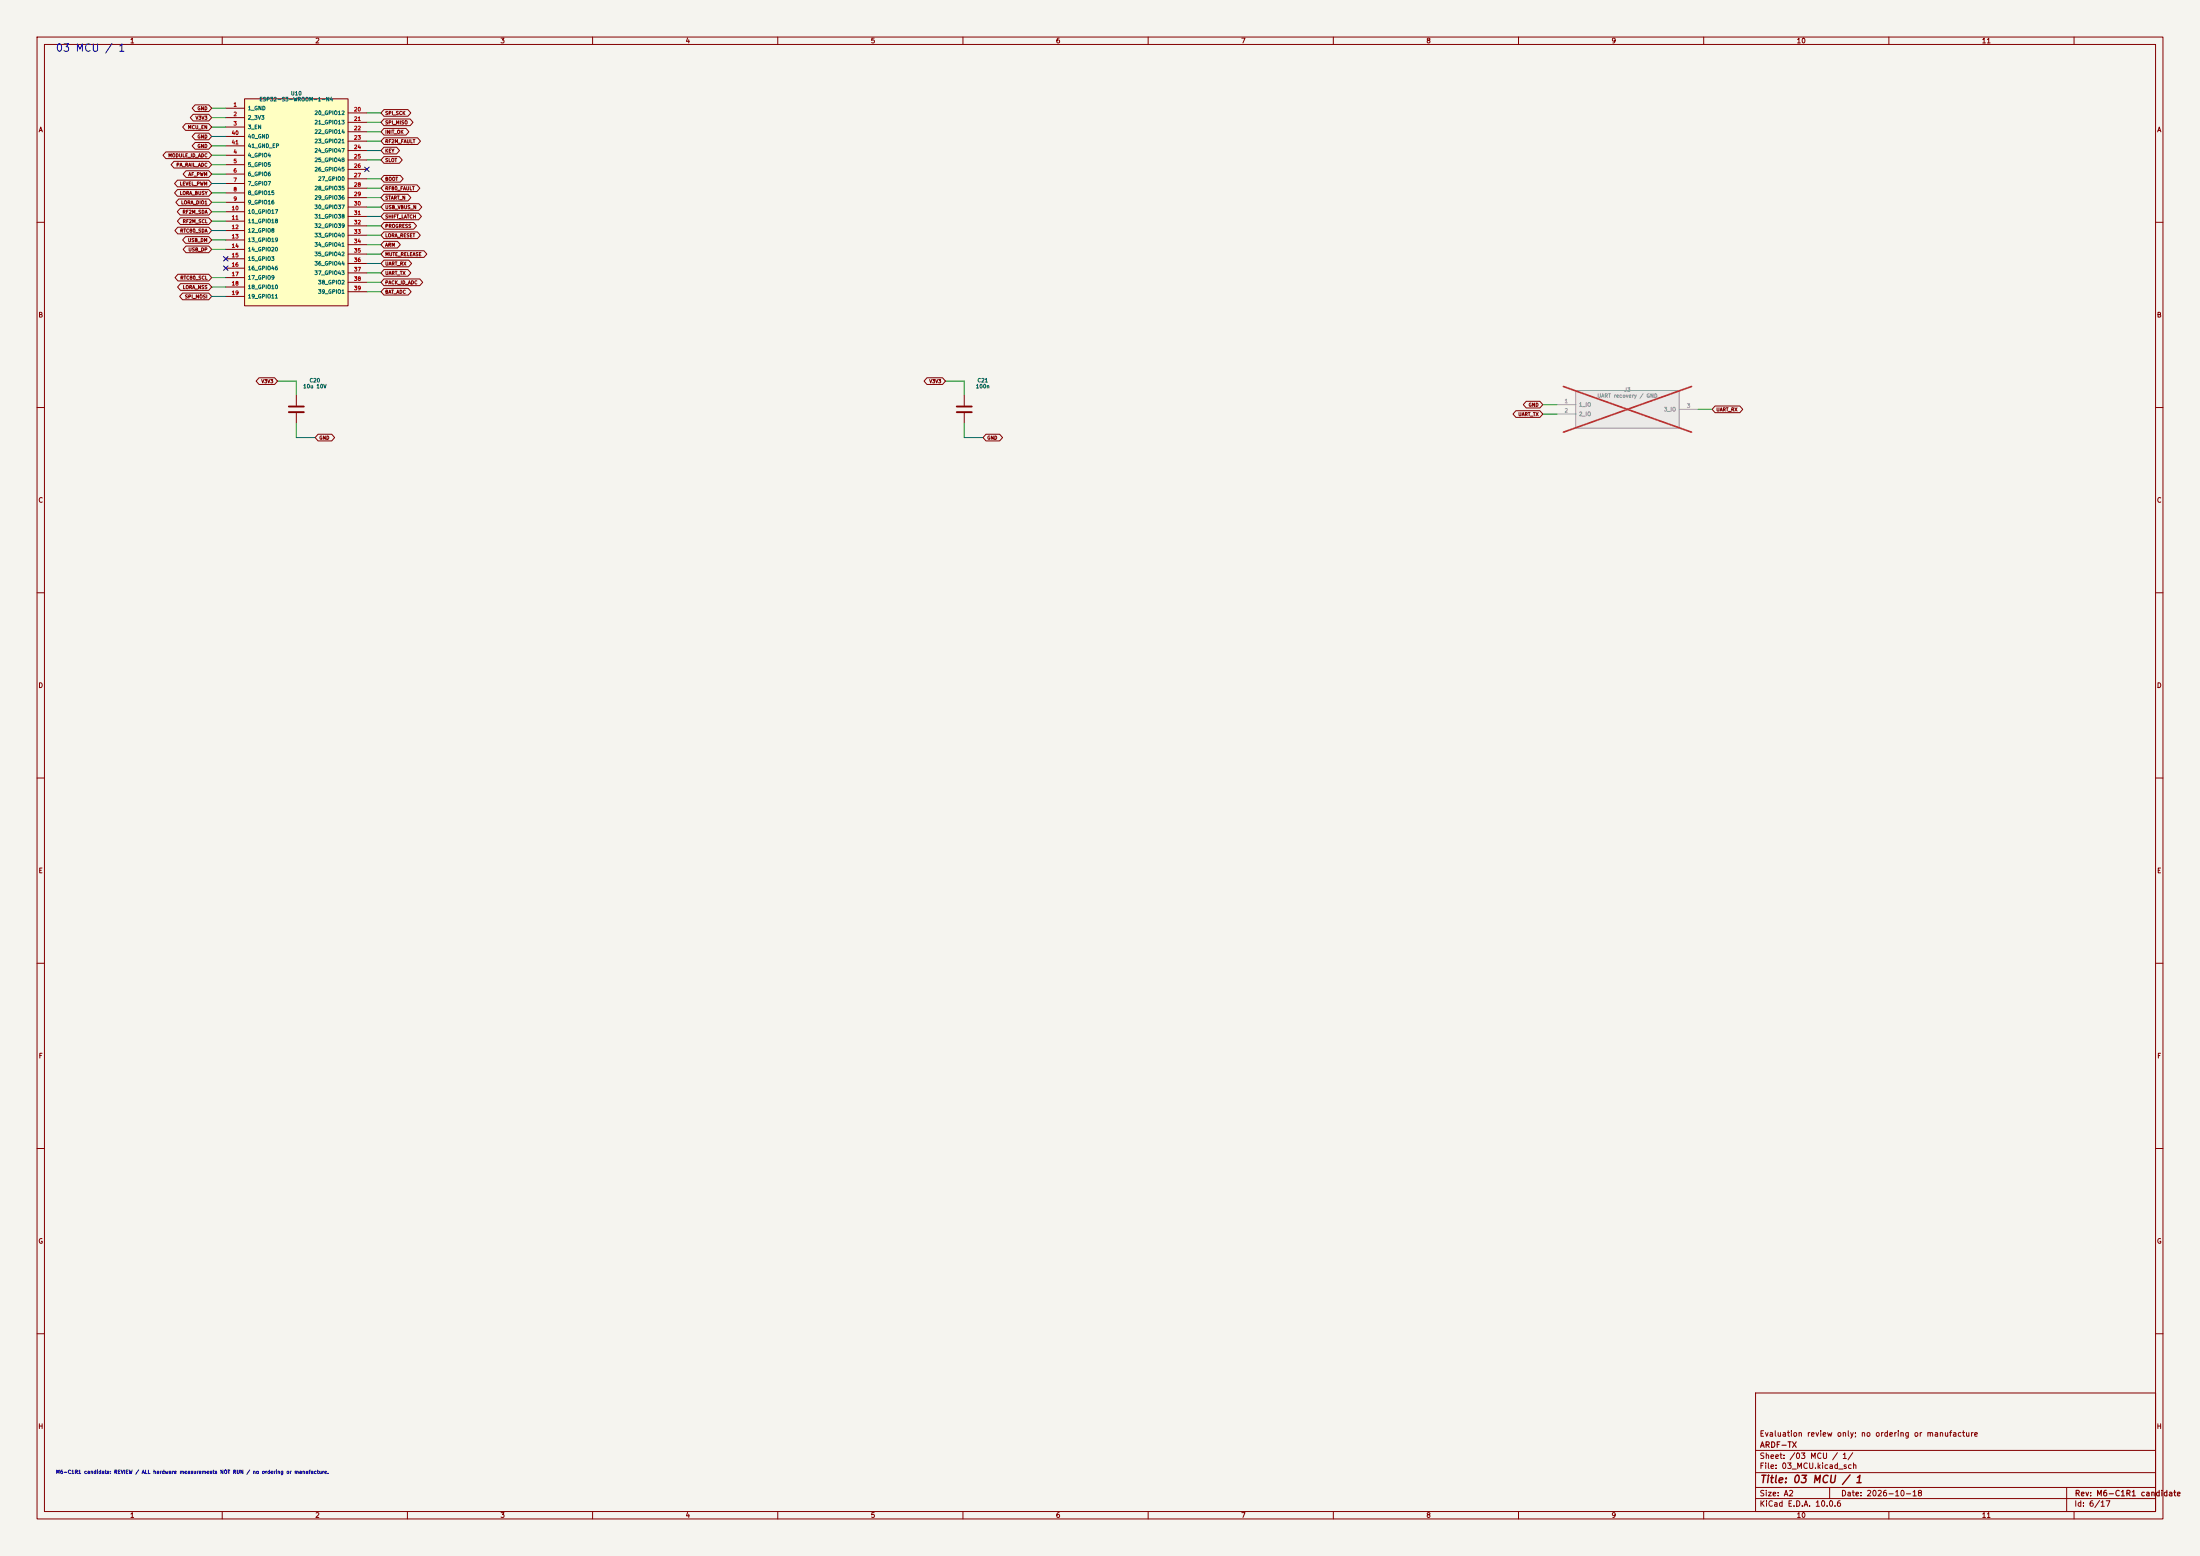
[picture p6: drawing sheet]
(kicad_sch (version 20250114) (generator "eeschema") (generator_version "10.0") (paper "A2") (title_block (title "03 MCU / 1") (date "2026-10-18") (rev "M6-C1R1 candidate") (company "ARDF-TX") (comment 1 "Evaluation review only; no ordering or manufacture")) (lib_symbols (symbol "ARDF_CTL:C" (pin_numbers (hide yes)) (pin_names (offset 0.254)) (exclude_from_sim no) (in_bom yes) (on_board yes) (in_pos_files yes) (duplicate_pin_numbers_are_jumpers no) (property "Reference" "C" (at 0.635 2.54 0) (show_name no) (do_not_autoplace no) (effects (font (size 1.27 1.27)) (justify left))) (property "Value" "C" (at 0.635 -2.54 0) (show_name no) (do_not_autoplace no) (effects (font (size 1.27 1.27)) (justify left))) (property "Footprint" "" (at 0.9652 -3.81 0) (show_name no) (do_not_autoplace no) (hide yes) (effects (font (size 1.27 1.27)))) (property "Datasheet" "" (at 0 0 0) (show_name no) (do_not_autoplace no) (hide yes) (effects (font (size 1.27 1.27)))) (property "Description" "Unpolarized capacitor" (at 0 0 0) (show_name no) (do_not_autoplace no) (hide yes) (effects (font (size 1.27 1.27)))) (property "ki_keywords" "cap capacitor" (at 0 0 0) (show_name no) (do_not_autoplace no) (hide yes) (effects (font (size 1.27 1.27)))) (property "ki_fp_filters" "C_*" (at 0 0 0) (show_name no) (do_not_autoplace no) (hide yes) (effects (font (size 1.27 1.27)))) (symbol "C_0_1" (polyline (pts (xy -2.032 0.762) (xy 2.032 0.762)) (stroke (width 0.508) (type default)) (fill (type none))) (polyline (pts (xy -2.032 -0.762) (xy 2.032 -0.762)) (stroke (width 0.508) (type default)) (fill (type none)))) (symbol "C_1_1" (pin passive line (at 0 3.81 270) (length 2.794) (name "" (effects (font (size 1.27 1.27)))) (number "1" (effects (font (size 1.27 1.27))))) (pin passive line (at 0 -3.81 90) (length 2.794) (name "" (effects (font (size 1.27 1.27)))) (number "2" (effects (font (size 1.27 1.27)))))) (embedded_fonts no)) (symbol "ARDF_CTL:M6_J3" (pin_names (offset 0.762)) (in_bom yes) (on_board yes) (property "Reference" "U" (at 0 7.08 0) (effects (font (size 1.27 1.27)))) (property "Value" "M6_J3" (at 0 -7.08 0) (effects (font (size 1.27 1.27)))) (symbol "M6_J3_0_1" (rectangle (start -13.97 5.08) (end 13.97 -5.08) (stroke (width 0.254) (type default)) (fill (type background)))) (symbol "M6_J3_1_1" (pin passive line (at -19.05 1.27 0) (length 5.08) (name "1_IO" (effects (font (size 1.016 1.016)))) (number "1" (effects (font (size 1.016 1.016))))) (pin passive line (at -19.05 -1.27 0) (length 5.08) (name "2_IO" (effects (font (size 1.016 1.016)))) (number "2" (effects (font (size 1.016 1.016))))) (pin passive line (at 19.05 0.0 180) (length 5.08) (name "3_IO" (effects (font (size 1.016 1.016)))) (number "3" (effects (font (size 1.016 1.016))))))) (symbol "ARDF_CTL:M6_U10" (pin_names (offset 0.762)) (in_bom yes) (on_board yes) (property "Reference" "U" (at 0 29.94 0) (effects (font (size 1.27 1.27)))) (property "Value" "M6_U10" (at 0 -29.94 0) (effects (font (size 1.27 1.27)))) (symbol "M6_U10_0_1" (rectangle (start -13.97 27.94) (end 13.97 -27.94) (stroke (width 0.254) (type default)) (fill (type background)))) (symbol "M6_U10_1_1" (pin power_in line (at -19.05 25.4 0) (length 5.08) (name "1_GND" (effects (font (size 1.016 1.016)))) (number "1" (effects (font (size 1.016 1.016))))) (pin power_in line (at -19.05 22.86 0) (length 5.08) (name "2_3V3" (effects (font (size 1.016 1.016)))) (number "2" (effects (font (size 1.016 1.016))))) (pin input line (at -19.05 20.32 0) (length 5.08) (name "3_EN" (effects (font (size 1.016 1.016)))) (number "3" (effects (font (size 1.016 1.016))))) (pin power_in line (at -19.05 17.779999999999998 0) (length 5.08) (name "40_GND" (effects (font (size 1.016 1.016)))) (number "40" (effects (font (size 1.016 1.016))))) (pin power_in line (at -19.05 15.239999999999998 0) (length 5.08) (name "41_GND_EP" (effects (font (size 1.016 1.016)))) (number "41" (effects (font (size 1.016 1.016))))) (pin bidirectional line (at -19.05 12.7 0) (length 5.08) (name "4_GPIO4" (effects (font (size 1.016 1.016)))) (number "4" (effects (font (size 1.016 1.016))))) (pin bidirectional line (at -19.05 10.159999999999998 0) (length 5.08) (name "5_GPIO5" (effects (font (size 1.016 1.016)))) (number "5" (effects (font (size 1.016 1.016))))) (pin bidirectional line (at -19.05 7.619999999999997 0) (length 5.08) (name "6_GPIO6" (effects (font (size 1.016 1.016)))) (number "6" (effects (font (size 1.016 1.016))))) (pin bidirectional line (at -19.05 5.079999999999998 0) (length 5.08) (name "7_GPIO7" (effects (font (size 1.016 1.016)))) (number "7" (effects (font (size 1.016 1.016))))) (pin bidirectional line (at -19.05 2.539999999999999 0) (length 5.08) (name "8_GPIO15" (effects (font (size 1.016 1.016)))) (number "8" (effects (font (size 1.016 1.016))))) (pin bidirectional line (at -19.05 0.0 0) (length 5.08) (name "9_GPIO16" (effects (font (size 1.016 1.016)))) (number "9" (effects (font (size 1.016 1.016))))) (pin bidirectional line (at -19.05 -2.5400000000000027 0) (length 5.08) (name "10_GPIO17" (effects (font (size 1.016 1.016)))) (number "10" (effects (font (size 1.016 1.016))))) (pin bidirectional line (at -19.05 -5.080000000000002 0) (length 5.08) (name "11_GPIO18" (effects (font (size 1.016 1.016)))) (number "11" (effects (font (size 1.016 1.016))))) (pin bidirectional line (at -19.05 -7.6200000000000045 0) (length 5.08) (name "12_GPIO8" (effects (font (size 1.016 1.016)))) (number "12" (effects (font (size 1.016 1.016))))) (pin bidirectional line (at -19.05 -10.160000000000004 0) (length 5.08) (name "13_GPIO19" (effects (font (size 1.016 1.016)))) (number "13" (effects (font (size 1.016 1.016))))) (pin bidirectional line (at -19.05 -12.700000000000003 0) (length 5.08) (name "14_GPIO20" (effects (font (size 1.016 1.016)))) (number "14" (effects (font (size 1.016 1.016))))) (pin bidirectional line (at -19.05 -15.240000000000002 0) (length 5.08) (name "15_GPIO3" (effects (font (size 1.016 1.016)))) (number "15" (effects (font (size 1.016 1.016))))) (pin bidirectional line (at -19.05 -17.78 0) (length 5.08) (name "16_GPIO46" (effects (font (size 1.016 1.016)))) (number "16" (effects (font (size 1.016 1.016))))) (pin bidirectional line (at -19.05 -20.32 0) (length 5.08) (name "17_GPIO9" (effects (font (size 1.016 1.016)))) (number "17" (effects (font (size 1.016 1.016))))) (pin bidirectional line (at -19.05 -22.86 0) (length 5.08) (name "18_GPIO10" (effects (font (size 1.016 1.016)))) (number "18" (effects (font (size 1.016 1.016))))) (pin bidirectional line (at -19.05 -25.4 0) (length 5.08) (name "19_GPIO11" (effects (font (size 1.016 1.016)))) (number "19" (effects (font (size 1.016 1.016))))) (pin bidirectional line (at 19.05 24.13 180) (length 5.08) (name "20_GPIO12" (effects (font (size 1.016 1.016)))) (number "20" (effects (font (size 1.016 1.016))))) (pin bidirectional line (at 19.05 21.59 180) (length 5.08) (name "21_GPIO13" (effects (font (size 1.016 1.016)))) (number "21" (effects (font (size 1.016 1.016))))) (pin bidirectional line (at 19.05 19.049999999999997 180) (length 5.08) (name "22_GPIO14" (effects (font (size 1.016 1.016)))) (number "22" (effects (font (size 1.016 1.016))))) (pin bidirectional line (at 19.05 16.509999999999998 180) (length 5.08) (name "23_GPIO21" (effects (font (size 1.016 1.016)))) (number "23" (effects (font (size 1.016 1.016))))) (pin bidirectional line (at 19.05 13.969999999999999 180) (length 5.08) (name "24_GPIO47" (effects (font (size 1.016 1.016)))) (number "24" (effects (font (size 1.016 1.016))))) (pin bidirectional line (at 19.05 11.43 180) (length 5.08) (name "25_GPIO48" (effects (font (size 1.016 1.016)))) (number "25" (effects (font (size 1.016 1.016))))) (pin bidirectional line (at 19.05 8.889999999999999 180) (length 5.08) (name "26_GPIO45" (effects (font (size 1.016 1.016)))) (number "26" (effects (font (size 1.016 1.016))))) (pin bidirectional line (at 19.05 6.349999999999998 180) (length 5.08) (name "27_GPIO0" (effects (font (size 1.016 1.016)))) (number "27" (effects (font (size 1.016 1.016))))) (pin bidirectional line (at 19.05 3.8099999999999987 180) (length 5.08) (name "28_GPIO35" (effects (font (size 1.016 1.016)))) (number "28" (effects (font (size 1.016 1.016))))) (pin bidirectional line (at 19.05 1.2699999999999996 180) (length 5.08) (name "29_GPIO36" (effects (font (size 1.016 1.016)))) (number "29" (effects (font (size 1.016 1.016))))) (pin bidirectional line (at 19.05 -1.2699999999999996 180) (length 5.08) (name "30_GPIO37" (effects (font (size 1.016 1.016)))) (number "30" (effects (font (size 1.016 1.016))))) (pin bidirectional line (at 19.05 -3.8100000000000023 180) (length 5.08) (name "31_GPIO38" (effects (font (size 1.016 1.016)))) (number "31" (effects (font (size 1.016 1.016))))) (pin bidirectional line (at 19.05 -6.350000000000001 180) (length 5.08) (name "32_GPIO39" (effects (font (size 1.016 1.016)))) (number "32" (effects (font (size 1.016 1.016))))) (pin bidirectional line (at 19.05 -8.890000000000004 180) (length 5.08) (name "33_GPIO40" (effects (font (size 1.016 1.016)))) (number "33" (effects (font (size 1.016 1.016))))) (pin bidirectional line (at 19.05 -11.430000000000003 180) (length 5.08) (name "34_GPIO41" (effects (font (size 1.016 1.016)))) (number "34" (effects (font (size 1.016 1.016))))) (pin bidirectional line (at 19.05 -13.970000000000002 180) (length 5.08) (name "35_GPIO42" (effects (font (size 1.016 1.016)))) (number "35" (effects (font (size 1.016 1.016))))) (pin bidirectional line (at 19.05 -16.51 180) (length 5.08) (name "36_GPIO44" (effects (font (size 1.016 1.016)))) (number "36" (effects (font (size 1.016 1.016))))) (pin bidirectional line (at 19.05 -19.05 180) (length 5.08) (name "37_GPIO43" (effects (font (size 1.016 1.016)))) (number "37" (effects (font (size 1.016 1.016))))) (pin bidirectional line (at 19.05 -21.59 180) (length 5.08) (name "38_GPIO2" (effects (font (size 1.016 1.016)))) (number "38" (effects (font (size 1.016 1.016))))) (pin bidirectional line (at 19.05 -24.13 180) (length 5.08) (name "39_GPIO1" (effects (font (size 1.016 1.016)))) (number "39" (effects (font (size 1.016 1.016))))))))
(text "03 MCU / 1" (at 15 12 0) (effects (font (size 2 2)) (justify left top)))
(symbol (lib_id "ARDF_CTL:M6_U10") (at 80.01 54.61 0) (unit 1) (in_bom yes) (on_board yes) (dnp no) (property "Reference" "U10" (at 80.01 25.21 0) (effects (font (size 1.0 1.0)))) (property "Value" "ESP32-S3-WROOM-1-N4" (at 80.01 26.810000000000002 0) (effects (font (size 1.0 1.0)))) (property "Footprint" "ARDF_CTL:ESP32_S3_WROOM_1_Standard" (at 80.01 54.61 0) (effects (font (size 1.27 1.27)) (hide yes))) (property "Datasheet" "https://www.espressif.com/sites/default/files/documentation/esp32-s3-wroom-1_wroom-1u_datasheet_en.pdf" (at 80.01 54.61 0) (effects (font (size 1.27 1.27)) (hide yes))) (property "MPN" "ESP32-S3-WROOM-1-N4" (at 80.01 54.61 0) (effects (font (size 1.27 1.27)) (hide yes))) (property "Population" "ALL" (at 80.01 54.61 0) (effects (font (size 1.27 1.27)) (hide yes))) (property "Function" "03_MCU" (at 80.01 54.61 0) (effects (font (size 1.27 1.27)) (hide yes))) (property "Engineering_Note" "4MB flash, no PSRAM. GPIO35/36/37 available. GPIO0 boot only; GPIO3/45/46 reserved. USB19/20. Standard KiCad thermal holes omitted; solid source solder lands retained, ground vias outside hidden land." (at 80.01 54.61 0) (effects (font (size 1.27 1.27)) (hide yes))) (property "Status" "EVALUATION / NOT RELEASED" (at 80.01 54.61 0) (effects (font (size 1.27 1.27)) (hide yes))))
(wire (pts (xy 60.9600 29.2100) (xy 57.1500 29.2100)) (stroke (width 0) (type default)))
(global_label "GND" (shape bidirectional) (at 57.1500 29.2100 0) (fields_autoplaced yes) (effects (font (size 0.9 0.9)) (justify right)))
(wire (pts (xy 60.9600 31.7500) (xy 57.1500 31.7500)) (stroke (width 0) (type default)))
(global_label "V3V3" (shape bidirectional) (at 57.1500 31.7500 0) (fields_autoplaced yes) (effects (font (size 0.9 0.9)) (justify right)))
(wire (pts (xy 60.9600 34.2900) (xy 57.1500 34.2900)) (stroke (width 0) (type default)))
(global_label "MCU_EN" (shape bidirectional) (at 57.1500 34.2900 0) (fields_autoplaced yes) (effects (font (size 0.9 0.9)) (justify right)))
(wire (pts (xy 60.9600 36.8300) (xy 57.1500 36.8300)) (stroke (width 0) (type default)))
(global_label "GND" (shape bidirectional) (at 57.1500 36.8300 0) (fields_autoplaced yes) (effects (font (size 0.9 0.9)) (justify right)))
(wire (pts (xy 60.9600 39.3700) (xy 57.1500 39.3700)) (stroke (width 0) (type default)))
(global_label "GND" (shape bidirectional) (at 57.1500 39.3700 0) (fields_autoplaced yes) (effects (font (size 0.9 0.9)) (justify right)))
(wire (pts (xy 60.9600 41.9100) (xy 57.1500 41.9100)) (stroke (width 0) (type default)))
(global_label "MODULE_ID_ADC" (shape bidirectional) (at 57.1500 41.9100 0) (fields_autoplaced yes) (effects (font (size 0.9 0.9)) (justify right)))
(wire (pts (xy 60.9600 44.4500) (xy 57.1500 44.4500)) (stroke (width 0) (type default)))
(global_label "PA_RAIL_ADC" (shape bidirectional) (at 57.1500 44.4500 0) (fields_autoplaced yes) (effects (font (size 0.9 0.9)) (justify right)))
(wire (pts (xy 60.9600 46.9900) (xy 57.1500 46.9900)) (stroke (width 0) (type default)))
(global_label "AF_PWM" (shape bidirectional) (at 57.1500 46.9900 0) (fields_autoplaced yes) (effects (font (size 0.9 0.9)) (justify right)))
(wire (pts (xy 60.9600 49.5300) (xy 57.1500 49.5300)) (stroke (width 0) (type default)))
(global_label "LEVEL_PWM" (shape bidirectional) (at 57.1500 49.5300 0) (fields_autoplaced yes) (effects (font (size 0.9 0.9)) (justify right)))
(wire (pts (xy 60.9600 52.0700) (xy 57.1500 52.0700)) (stroke (width 0) (type default)))
(global_label "LORA_BUSY" (shape bidirectional) (at 57.1500 52.0700 0) (fields_autoplaced yes) (effects (font (size 0.9 0.9)) (justify right)))
(wire (pts (xy 60.9600 54.6100) (xy 57.1500 54.6100)) (stroke (width 0) (type default)))
(global_label "LORA_DIO1" (shape bidirectional) (at 57.1500 54.6100 0) (fields_autoplaced yes) (effects (font (size 0.9 0.9)) (justify right)))
(wire (pts (xy 60.9600 57.1500) (xy 57.1500 57.1500)) (stroke (width 0) (type default)))
(global_label "RF2M_SDA" (shape bidirectional) (at 57.1500 57.1500 0) (fields_autoplaced yes) (effects (font (size 0.9 0.9)) (justify right)))
(wire (pts (xy 60.9600 59.6900) (xy 57.1500 59.6900)) (stroke (width 0) (type default)))
(global_label "RF2M_SCL" (shape bidirectional) (at 57.1500 59.6900 0) (fields_autoplaced yes) (effects (font (size 0.9 0.9)) (justify right)))
(wire (pts (xy 60.9600 62.2300) (xy 57.1500 62.2300)) (stroke (width 0) (type default)))
(global_label "RTC80_SDA" (shape bidirectional) (at 57.1500 62.2300 0) (fields_autoplaced yes) (effects (font (size 0.9 0.9)) (justify right)))
(wire (pts (xy 60.9600 64.7700) (xy 57.1500 64.7700)) (stroke (width 0) (type default)))
(global_label "USB_DM" (shape bidirectional) (at 57.1500 64.7700 0) (fields_autoplaced yes) (effects (font (size 0.9 0.9)) (justify right)))
(wire (pts (xy 60.9600 67.3100) (xy 57.1500 67.3100)) (stroke (width 0) (type default)))
(global_label "USB_DP" (shape bidirectional) (at 57.1500 67.3100 0) (fields_autoplaced yes) (effects (font (size 0.9 0.9)) (justify right)))
(no_connect (at 60.9600 69.8500))
(no_connect (at 60.9600 72.3900))
(wire (pts (xy 60.9600 74.9300) (xy 57.1500 74.9300)) (stroke (width 0) (type default)))
(global_label "RTC80_SCL" (shape bidirectional) (at 57.1500 74.9300 0) (fields_autoplaced yes) (effects (font (size 0.9 0.9)) (justify right)))
(wire (pts (xy 60.9600 77.4700) (xy 57.1500 77.4700)) (stroke (width 0) (type default)))
(global_label "LORA_NSS" (shape bidirectional) (at 57.1500 77.4700 0) (fields_autoplaced yes) (effects (font (size 0.9 0.9)) (justify right)))
(wire (pts (xy 60.9600 80.0100) (xy 57.1500 80.0100)) (stroke (width 0) (type default)))
(global_label "SPI_MOSI" (shape bidirectional) (at 57.1500 80.0100 0) (fields_autoplaced yes) (effects (font (size 0.9 0.9)) (justify right)))
(wire (pts (xy 99.0600 30.4800) (xy 102.8700 30.4800)) (stroke (width 0) (type default)))
(global_label "SPI_SCK" (shape bidirectional) (at 102.8700 30.4800 180) (fields_autoplaced yes) (effects (font (size 0.9 0.9)) (justify left)))
(wire (pts (xy 99.0600 33.0200) (xy 102.8700 33.0200)) (stroke (width 0) (type default)))
(global_label "SPI_MISO" (shape bidirectional) (at 102.8700 33.0200 180) (fields_autoplaced yes) (effects (font (size 0.9 0.9)) (justify left)))
(wire (pts (xy 99.0600 35.5600) (xy 102.8700 35.5600)) (stroke (width 0) (type default)))
(global_label "INIT_OK" (shape bidirectional) (at 102.8700 35.5600 180) (fields_autoplaced yes) (effects (font (size 0.9 0.9)) (justify left)))
(wire (pts (xy 99.0600 38.1000) (xy 102.8700 38.1000)) (stroke (width 0) (type default)))
(global_label "RF2M_FAULT" (shape bidirectional) (at 102.8700 38.1000 180) (fields_autoplaced yes) (effects (font (size 0.9 0.9)) (justify left)))
(wire (pts (xy 99.0600 40.6400) (xy 102.8700 40.6400)) (stroke (width 0) (type default)))
(global_label "KEY" (shape bidirectional) (at 102.8700 40.6400 180) (fields_autoplaced yes) (effects (font (size 0.9 0.9)) (justify left)))
(wire (pts (xy 99.0600 43.1800) (xy 102.8700 43.1800)) (stroke (width 0) (type default)))
(global_label "SLOT" (shape bidirectional) (at 102.8700 43.1800 180) (fields_autoplaced yes) (effects (font (size 0.9 0.9)) (justify left)))
(no_connect (at 99.0600 45.7200))
(wire (pts (xy 99.0600 48.2600) (xy 102.8700 48.2600)) (stroke (width 0) (type default)))
(global_label "BOOT" (shape bidirectional) (at 102.8700 48.2600 180) (fields_autoplaced yes) (effects (font (size 0.9 0.9)) (justify left)))
(wire (pts (xy 99.0600 50.8000) (xy 102.8700 50.8000)) (stroke (width 0) (type default)))
(global_label "RF80_FAULT" (shape bidirectional) (at 102.8700 50.8000 180) (fields_autoplaced yes) (effects (font (size 0.9 0.9)) (justify left)))
(wire (pts (xy 99.0600 53.3400) (xy 102.8700 53.3400)) (stroke (width 0) (type default)))
(global_label "START_N" (shape bidirectional) (at 102.8700 53.3400 180) (fields_autoplaced yes) (effects (font (size 0.9 0.9)) (justify left)))
(wire (pts (xy 99.0600 55.8800) (xy 102.8700 55.8800)) (stroke (width 0) (type default)))
(global_label "USB_VBUS_N" (shape bidirectional) (at 102.8700 55.8800 180) (fields_autoplaced yes) (effects (font (size 0.9 0.9)) (justify left)))
(wire (pts (xy 99.0600 58.4200) (xy 102.8700 58.4200)) (stroke (width 0) (type default)))
(global_label "SHIFT_LATCH" (shape bidirectional) (at 102.8700 58.4200 180) (fields_autoplaced yes) (effects (font (size 0.9 0.9)) (justify left)))
(wire (pts (xy 99.0600 60.9600) (xy 102.8700 60.9600)) (stroke (width 0) (type default)))
(global_label "PROGRESS" (shape bidirectional) (at 102.8700 60.9600 180) (fields_autoplaced yes) (effects (font (size 0.9 0.9)) (justify left)))
(wire (pts (xy 99.0600 63.5000) (xy 102.8700 63.5000)) (stroke (width 0) (type default)))
(global_label "LORA_RESET" (shape bidirectional) (at 102.8700 63.5000 180) (fields_autoplaced yes) (effects (font (size 0.9 0.9)) (justify left)))
(wire (pts (xy 99.0600 66.0400) (xy 102.8700 66.0400)) (stroke (width 0) (type default)))
(global_label "ARM" (shape bidirectional) (at 102.8700 66.0400 180) (fields_autoplaced yes) (effects (font (size 0.9 0.9)) (justify left)))
(wire (pts (xy 99.0600 68.5800) (xy 102.8700 68.5800)) (stroke (width 0) (type default)))
(global_label "MUTE_RELEASE" (shape bidirectional) (at 102.8700 68.5800 180) (fields_autoplaced yes) (effects (font (size 0.9 0.9)) (justify left)))
(wire (pts (xy 99.0600 71.1200) (xy 102.8700 71.1200)) (stroke (width 0) (type default)))
(global_label "UART_RX" (shape bidirectional) (at 102.8700 71.1200 180) (fields_autoplaced yes) (effects (font (size 0.9 0.9)) (justify left)))
(wire (pts (xy 99.0600 73.6600) (xy 102.8700 73.6600)) (stroke (width 0) (type default)))
(global_label "UART_TX" (shape bidirectional) (at 102.8700 73.6600 180) (fields_autoplaced yes) (effects (font (size 0.9 0.9)) (justify left)))
(wire (pts (xy 99.0600 76.2000) (xy 102.8700 76.2000)) (stroke (width 0) (type default)))
(global_label "PACK_ID_ADC" (shape bidirectional) (at 102.8700 76.2000 180) (fields_autoplaced yes) (effects (font (size 0.9 0.9)) (justify left)))
(wire (pts (xy 99.0600 78.7400) (xy 102.8700 78.7400)) (stroke (width 0) (type default)))
(global_label "BAT_ADC" (shape bidirectional) (at 102.8700 78.7400 180) (fields_autoplaced yes) (effects (font (size 0.9 0.9)) (justify left)))
(symbol (lib_id "ARDF_CTL:C") (at 80.01 110.49 0) (unit 1) (in_bom yes) (on_board yes) (dnp no) (property "Reference" "C20" (at 85.01 102.67999999999999 0) (effects (font (size 1.0 1.0)))) (property "Value" "10u 10V" (at 85.01 104.27999999999999 0) (effects (font (size 1.0 1.0)))) (property "Footprint" "ARDF_CTL:C_0603_1608Metric_CTL" (at 85.01 110.49 0) (effects (font (size 1.27 1.27)) (hide yes))) (property "Datasheet" "" (at 85.01 110.49 0) (effects (font (size 1.27 1.27)) (hide yes))) (property "MPN" "CL10A106KP8NNNC" (at 85.01 110.49 0) (effects (font (size 1.27 1.27)) (hide yes))) (property "Population" "ALL" (at 85.01 110.49 0) (effects (font (size 1.27 1.27)) (hide yes))) (property "Function" "03_MCU" (at 85.01 110.49 0) (effects (font (size 1.27 1.27)) (hide yes))) (property "Engineering_Note" "" (at 85.01 110.49 0) (effects (font (size 1.27 1.27)) (hide yes))) (property "Status" "EVALUATION / NOT RELEASED" (at 85.01 110.49 0) (effects (font (size 1.27 1.27)) (hide yes))))
(wire (pts (xy 80.0100 106.6800) (xy 80.0100 102.8700)) (stroke (width 0) (type default)))
(wire (pts (xy 80.0100 102.8700) (xy 74.9300 102.8700)) (stroke (width 0) (type default)))
(global_label "V3V3" (shape bidirectional) (at 74.9300 102.8700 0) (fields_autoplaced yes) (effects (font (size 0.9 0.9)) (justify right)))
(wire (pts (xy 80.0100 114.3000) (xy 80.0100 118.1100)) (stroke (width 0) (type default)))
(wire (pts (xy 80.0100 118.1100) (xy 85.0900 118.1100)) (stroke (width 0) (type default)))
(global_label "GND" (shape bidirectional) (at 85.0900 118.1100 180) (fields_autoplaced yes) (effects (font (size 0.9 0.9)) (justify left)))
(symbol (lib_id "ARDF_CTL:C") (at 260.35 110.49 0) (unit 1) (in_bom yes) (on_board yes) (dnp no) (property "Reference" "C21" (at 265.35 102.67999999999999 0) (effects (font (size 1.0 1.0)))) (property "Value" "100n" (at 265.35 104.27999999999999 0) (effects (font (size 1.0 1.0)))) (property "Footprint" "ARDF_CTL:C_0603_1608Metric_CTL" (at 265.35 110.49 0) (effects (font (size 1.27 1.27)) (hide yes))) (property "Datasheet" "" (at 265.35 110.49 0) (effects (font (size 1.27 1.27)) (hide yes))) (property "MPN" "CL10B104KB8NNNC" (at 265.35 110.49 0) (effects (font (size 1.27 1.27)) (hide yes))) (property "Population" "ALL" (at 265.35 110.49 0) (effects (font (size 1.27 1.27)) (hide yes))) (property "Function" "03_MCU" (at 265.35 110.49 0) (effects (font (size 1.27 1.27)) (hide yes))) (property "Engineering_Note" "" (at 265.35 110.49 0) (effects (font (size 1.27 1.27)) (hide yes))) (property "Status" "EVALUATION / NOT RELEASED" (at 265.35 110.49 0) (effects (font (size 1.27 1.27)) (hide yes))))
(wire (pts (xy 260.3500 106.6800) (xy 260.3500 102.8700)) (stroke (width 0) (type default)))
(wire (pts (xy 260.3500 102.8700) (xy 255.2700 102.8700)) (stroke (width 0) (type default)))
(global_label "V3V3" (shape bidirectional) (at 255.2700 102.8700 0) (fields_autoplaced yes) (effects (font (size 0.9 0.9)) (justify right)))
(wire (pts (xy 260.3500 114.3000) (xy 260.3500 118.1100)) (stroke (width 0) (type default)))
(wire (pts (xy 260.3500 118.1100) (xy 265.4300 118.1100)) (stroke (width 0) (type default)))
(global_label "GND" (shape bidirectional) (at 265.4300 118.1100 180) (fields_autoplaced yes) (effects (font (size 0.9 0.9)) (justify left)))
(symbol (lib_id "ARDF_CTL:M6_J3") (at 439.42 110.49 0) (unit 1) (in_bom yes) (on_board yes) (dnp yes) (property "Reference" "J3" (at 439.42 105.22 0) (effects (font (size 1.0 1.0)))) (property "Value" "UART recovery / GND" (at 439.42 106.82 0) (effects (font (size 1.0 1.0)))) (property "Footprint" "ARDF_CTL:UART_61300311121" (at 439.42 110.49 0) (effects (font (size 1.27 1.27)) (hide yes))) (property "Datasheet" "" (at 439.42 110.49 0) (effects (font (size 1.27 1.27)) (hide yes))) (property "MPN" "61300311121" (at 439.42 110.49 0) (effects (font (size 1.27 1.27)) (hide yes))) (property "Population" "DEBUG" (at 439.42 110.49 0) (effects (font (size 1.27 1.27)) (hide yes))) (property "Function" "03_MCU" (at 439.42 110.49 0) (effects (font (size 1.27 1.27)) (hide yes))) (property "Engineering_Note" "3.3V UART, no5V supply. Native USB normal flashing path. Standard1.10mm finished holes, no tight process." (at 439.42 110.49 0) (effects (font (size 1.27 1.27)) (hide yes))) (property "Status" "EVALUATION / NOT RELEASED" (at 439.42 110.49 0) (effects (font (size 1.27 1.27)) (hide yes))))
(wire (pts (xy 420.3700 109.2200) (xy 416.5600 109.2200)) (stroke (width 0) (type default)))
(global_label "GND" (shape bidirectional) (at 416.5600 109.2200 0) (fields_autoplaced yes) (effects (font (size 0.9 0.9)) (justify right)))
(wire (pts (xy 420.3700 111.7600) (xy 416.5600 111.7600)) (stroke (width 0) (type default)))
(global_label "UART_TX" (shape bidirectional) (at 416.5600 111.7600 0) (fields_autoplaced yes) (effects (font (size 0.9 0.9)) (justify right)))
(wire (pts (xy 458.4700 110.4900) (xy 462.2800 110.4900)) (stroke (width 0) (type default)))
(global_label "UART_RX" (shape bidirectional) (at 462.2800 110.4900 180) (fields_autoplaced yes) (effects (font (size 0.9 0.9)) (justify left)))
(text "M6-C1R1 candidate: REVIEW / ALL hardware measurements NOT RUN / no ordering or manufacture." (at 15 397 0) (effects (font (size 0.95 0.95)) (justify left top)))
(embedded_fonts no))
